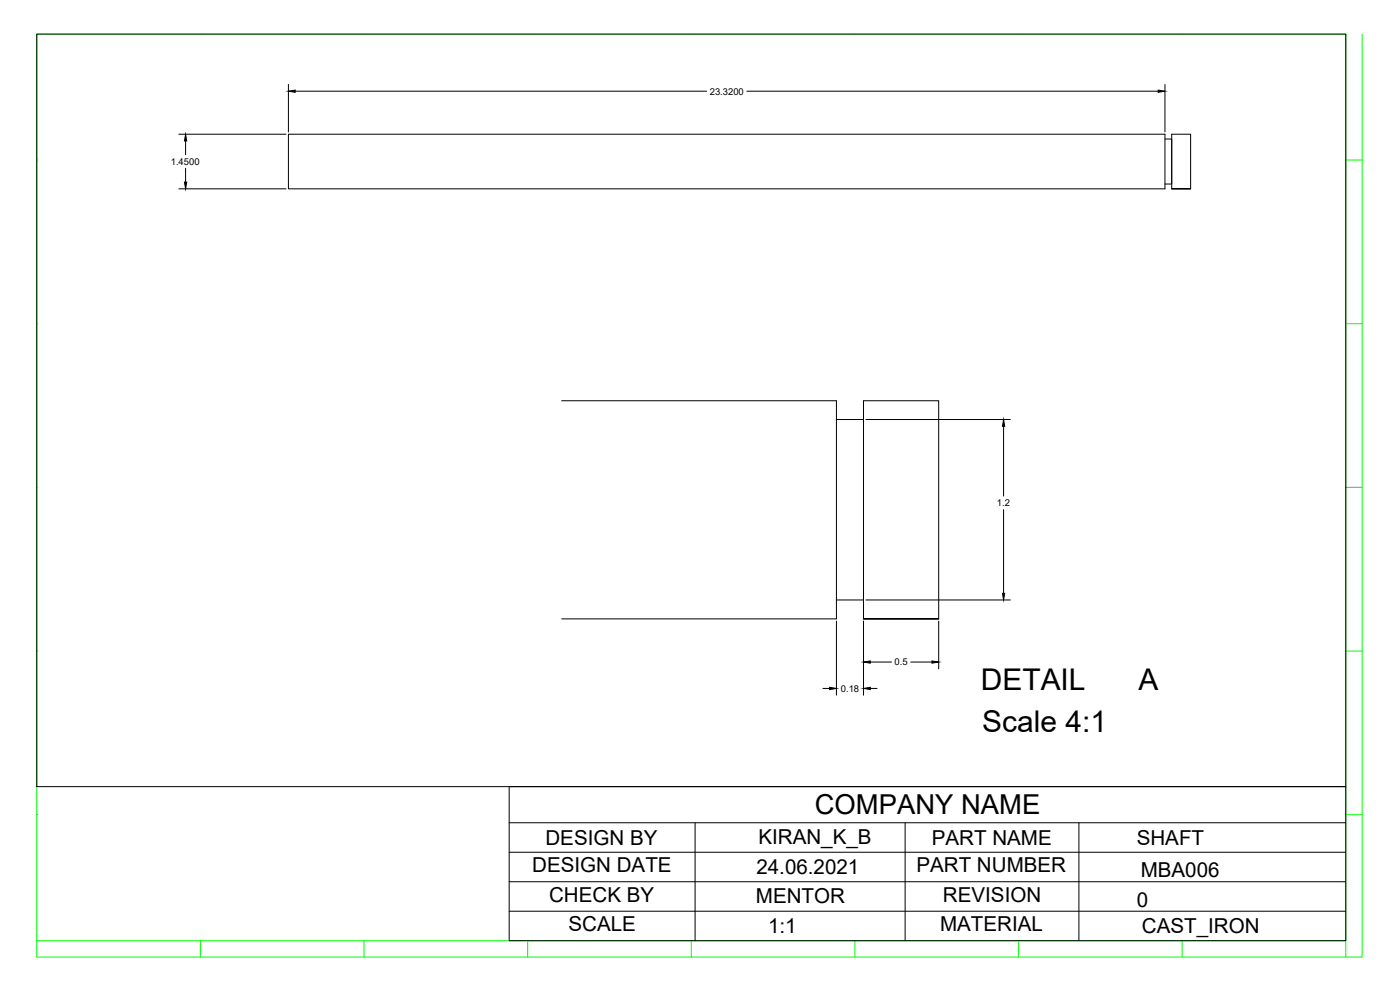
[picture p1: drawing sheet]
<svg xmlns="http://www.w3.org/2000/svg" width="420mm" height="297mm" viewBox="0 0 420 297" stroke-linecap="round" stroke-linejoin="round" font-family="sans-serif">
<!-- layer: template -->
<g fill="none" stroke="#0f0" stroke-width=".3">
<path d="M11 10.2h392.9v272.1h-392.9zM11 10.2h.1M60.1 10.2h.1M109.2 10.2h.1M158.4 10.2h.1M207.5 10.2h.1M256.6 10.2h.1M305.7 10.2h.1M354.8 10.2h.1M403.9 10.2h.1M408.8 10.2v277h-397.8v-4.9M11 48h.1"/>
<path d="M403.9 48h4.9M11 97.1h.1M403.9 97.1h4.9M11 146.2h.1M403.9 146.2h4.9M11 195.3h.1M403.9 195.3h4.9M11 244.4h.1M403.9 244.4h4.9M60.1 282.3v4.9M109.2 282.3v4.9M158.4 282.3v4.9"/>
<path d="M207.5 282.3v4.9M256.6 282.3v4.9M305.7 282.3v4.9M354.8 282.3v4.9M403.9 282.3v4.9"/>
</g>
<!-- layer: 0 -->
<path d="M11 10.2h392.9v225.8h-392.9zM168.6 185.7h82.4M152.8 236h251.1v46.3h-251.1zM152.8 246.9h251.1M152.8 255.7h251.1M208.6 246.9v35.4M271.6 246.9v35.4M323.8 246.9v35.4M152.8 264.6h251.1M152.8 273.4h251.1" fill="none" stroke="#000" stroke-width=".3"/>
<!-- layer: shaft -->
<g fill="none" stroke="#000" stroke-width=".3">
<path d="M86.6 25.3v14.3M88.6 27.4h123.5M224.1 27.4h123.5M349.6 25.3v14.3M53.7 40.3h32.1M53.7 56.7h32.1M55.7 42.3v4.1M55.7 50.5v4.1M86.6 40.3h263v16.4h-263zM349.6 41.7h2v13.5h-2M351.6 56.7v-16.4h5.7v16.4M351.6 56.7h5.7h-5.7"/>
<path d="M168.6 120.2h82.4v65.5M251 125.9h8.2v54.1h-8.2M259.9 125.9h43.3M301.2 127.9v21M301.2 152.9v25.1M251 186.4v22.2M259.2 185.7v-65.5h22.5v65.5M259.2 185.7h22.5h-22.5M259.2 186.4v22.2M259.9 180h43.3M261.2 198.6h6.4M273.3 198.6h6.4"/>
<path d="M281.7 186.4v14.3M247 206.6h2M261.2 206.6h2"/>
</g>
<path d="M86.6 27.4l2-.4v.7zM347.6 27l2 .4-2 .3zM55.7 40.3l.3 2h-.6zM55.4 54.6h.6l-.3 2.1zM301.2 125.9l.3 2h-.7zM300.8 178h.7l-.3 2zM259.2 198.6l2-.3v.7zM279.7 198.3l2 .3-2 .4zM249 206.2l2 .4-2 .3zM259.2 206.6l2-.4v.7z" fill="#000" stroke="#000" stroke-width=".3"/>
<g font-size="9">
<text x="294.4" y="207">DETAIL</text>
<text x="341.7" y="207">A</text>
<text x="294.8" y="219.7">Scale 4:1</text>
</g>
<text font-size="8.2" x="244.5" y="244.4">COMPANY NAME</text>
<g font-size="6.2">
<text x="163.7" y="253.5">DESIGN BY</text>
<text x="227.6" y="253.3">KIRAN_K_B</text>
<text x="279.6" y="253.5">PART NAME</text>
<text x="341.2" y="253.5">SHAFT</text>
<text x="159.7" y="261.7">DESIGN DATE</text>
<text x="227" y="262.1">24.06.2021</text>
<text x="275" y="261.6">PART NUMBER</text>
<text x="342.3" y="263.2">MBA006</text>
<text x="164.8" y="270.5">CHECK BY</text>
<text x="226.9" y="271">MENTOR</text>
<text x="283" y="270.5">REVISION</text>
<text x="341.2" y="272.2">0</text>
<text x="170.6" y="279.4">SCALE</text>
<text x="230.5" y="279.9">1:1</text>
<text x="282.1" y="279.3">MATERIAL</text>
<text x="342.7" y="279.8">CAST_IRON</text>
</g>
<g font-size="2.8">
<text x="213" y="28.4">23.3200</text>
<text x="51.3" y="49.5">1.4500</text>
<text x="299.2" y="151.9">1.2</text>
<text x="268.5" y="199.7">0.5</text>
<text x="252.3" y="207.6">0.18</text>
</g>
</svg>
